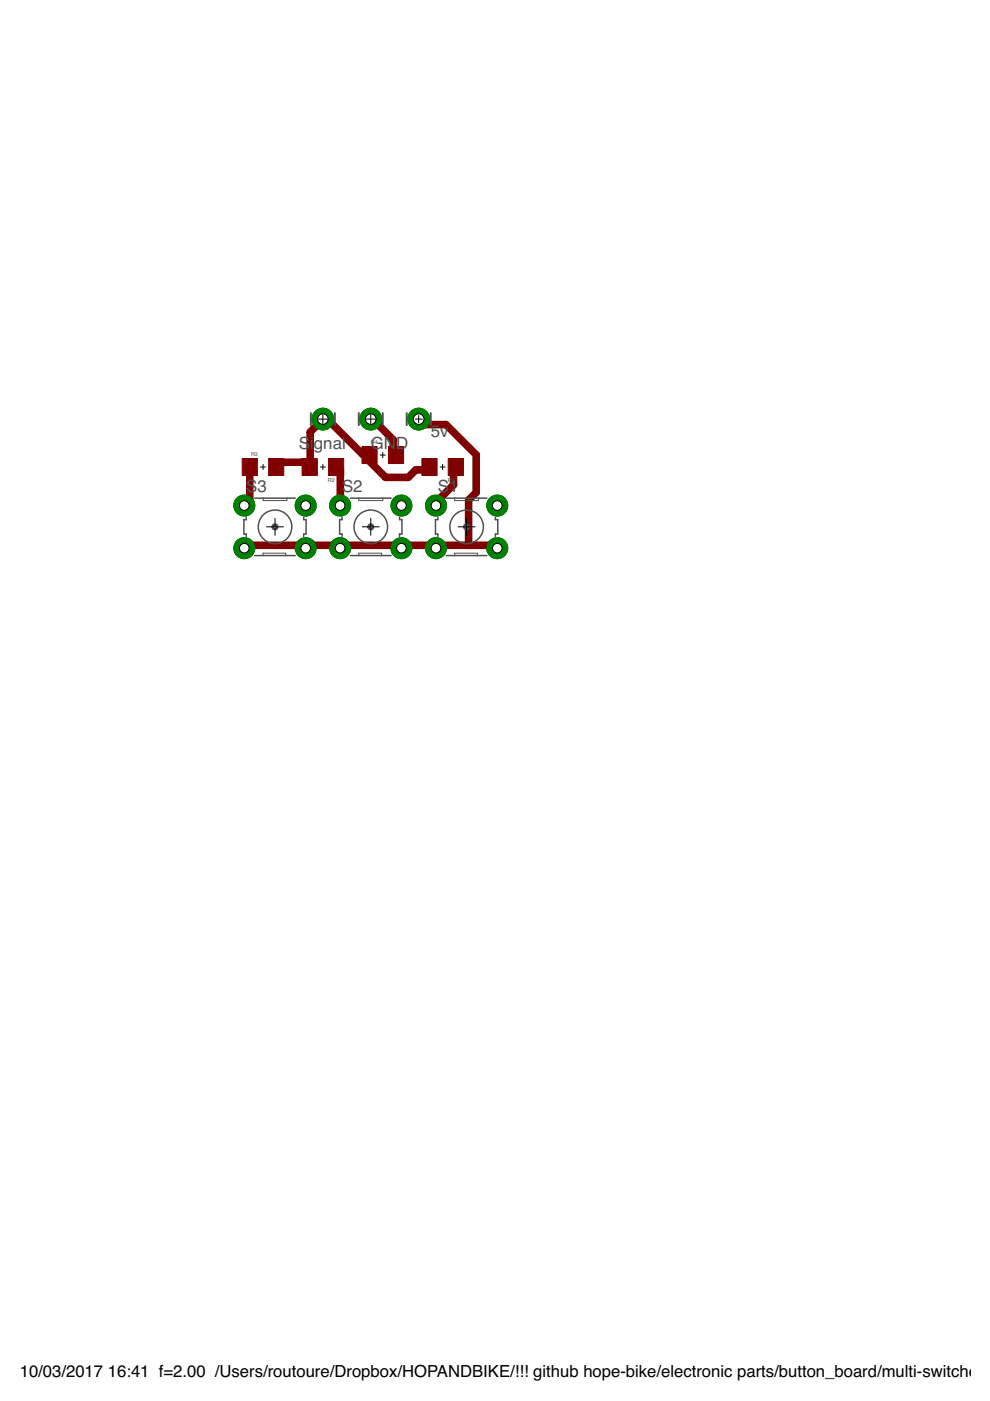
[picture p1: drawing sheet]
<svg xmlns="http://www.w3.org/2000/svg" width="210mm" height="297mm" viewBox="0 0 210 297" stroke-linecap="round" stroke-linejoin="round" font-family="sans-serif">
<circle cx="92.4" cy="107.2" r="2.22" fill="#008000" stroke="#008000" stroke-width=".21"/>
<circle cx="92.4" cy="107.2" r="1.02" fill="#fff" stroke="#000" stroke-width=".21"/>
<circle cx="92.4" cy="116.2" r="2.22" fill="#008000" stroke="#008000" stroke-width=".21"/>
<circle cx="92.4" cy="116.2" r="1.02" fill="#fff" stroke="#000" stroke-width=".21"/>
<circle cx="105.4" cy="107.2" r="2.22" fill="#008000" stroke="#008000" stroke-width=".21"/>
<circle cx="105.4" cy="107.2" r="1.02" fill="#fff" stroke="#000" stroke-width=".21"/>
<circle cx="105.4" cy="116.2" r="2.22" fill="#008000" stroke="#008000" stroke-width=".21"/>
<circle cx="105.4" cy="116.2" r="1.02" fill="#fff" stroke="#000" stroke-width=".21"/>
<circle cx="72.1" cy="107.2" r="2.22" fill="#008000" stroke="#008000" stroke-width=".21"/>
<circle cx="72.1" cy="107.2" r="1.02" fill="#fff" stroke="#000" stroke-width=".21"/>
<circle cx="72.1" cy="116.2" r="2.22" fill="#008000" stroke="#008000" stroke-width=".21"/>
<circle cx="72.1" cy="116.2" r="1.02" fill="#fff" stroke="#000" stroke-width=".21"/>
<circle cx="85.1" cy="107.2" r="2.22" fill="#008000" stroke="#008000" stroke-width=".21"/>
<circle cx="85.1" cy="107.2" r="1.02" fill="#fff" stroke="#000" stroke-width=".21"/>
<circle cx="85.1" cy="116.2" r="2.22" fill="#008000" stroke="#008000" stroke-width=".21"/>
<circle cx="85.1" cy="116.2" r="1.02" fill="#fff" stroke="#000" stroke-width=".21"/>
<circle cx="51.8" cy="107.2" r="2.22" fill="#008000" stroke="#008000" stroke-width=".21"/>
<circle cx="51.8" cy="107.2" r="1.02" fill="#fff" stroke="#000" stroke-width=".21"/>
<circle cx="51.8" cy="116.2" r="2.22" fill="#008000" stroke="#008000" stroke-width=".21"/>
<circle cx="51.8" cy="116.2" r="1.02" fill="#fff" stroke="#000" stroke-width=".21"/>
<circle cx="64.8" cy="107.2" r="2.22" fill="#008000" stroke="#008000" stroke-width=".21"/>
<circle cx="64.8" cy="107.2" r="1.02" fill="#fff" stroke="#000" stroke-width=".21"/>
<circle cx="64.8" cy="116.2" r="2.22" fill="#008000" stroke="#008000" stroke-width=".21"/>
<circle cx="64.8" cy="116.2" r="1.02" fill="#fff" stroke="#000" stroke-width=".21"/>
<circle cx="78.6" cy="88.9" r="2.31" fill="#008000" stroke="#008000" stroke-width=".21"/>
<circle cx="78.6" cy="88.9" r="1.12" fill="#fff" stroke="#000" stroke-width=".21"/>
<circle cx="88.8" cy="88.9" r="2.31" fill="#008000" stroke="#008000" stroke-width=".21"/>
<circle cx="88.8" cy="88.9" r="1.12" fill="#fff" stroke="#000" stroke-width=".21"/>
<circle cx="68.5" cy="88.9" r="2.31" fill="#008000" stroke="#008000" stroke-width=".21"/>
<circle cx="68.5" cy="88.9" r="1.12" fill="#fff" stroke="#000" stroke-width=".21"/>
<g fill="#800000" stroke="#800000" stroke-width=".21">
<path d="M95 97.2h3.3v3.6h-3.3z"/>
<path d="M89.5 97.2h3.2v3.6h-3.2z"/>
<path d="M69.7 97.2h3.2v3.6h-3.2z"/>
<path d="M64.1 97.2h3.2v3.6h-3.2z"/>
<path d="M51.4 97.2h3.2v3.6h-3.2z"/>
<path d="M57 97.2h3.2v3.6h-3.2z"/>
<path d="M76.8 94.7h3.2v3.6h-3.2z"/>
<path d="M82.4 94.7h3.2v3.6h-3.2z"/>
</g>
<path d="M53 99v7l-1.2 1.2M58.6 99l.8-1h4.8l1.5 1 .1-7.4 3.2-3.2 8 8 1.4 .1 .1 1.5 3.3 3.2h4.8l1.6-1.6h1.6l1.3-.6M71.3 99l.9 .6-.1 7.6M78.6 88.9l1.6 1.1 3.2 3.2v3.2l.6 .1M88.8 88.9l1 1.1h4.8l6.4 6.4v8l-1.6 1.6v9.6M96.6 99l-.4 .6v3.2l-3.2 3.2-.6 1.2M51.8 116.2l1.2-.6h11.2l.6 .6 1-.6h4.8l1.5 .6 .1-.6h12.8l.1 .6 1.5-.6h4.8l1 .6 .6-.6h11.2l1.2 .6" fill="none" stroke="#800000" stroke-width="1.6"/>
<circle cx="92.4" cy="107.2" r="2.22" fill="#008000" stroke="#008000" stroke-width=".21"/>
<circle cx="92.4" cy="107.2" r="1.02" fill="#fff" stroke="#000" stroke-width=".21"/>
<circle cx="92.4" cy="116.2" r="2.22" fill="#008000" stroke="#008000" stroke-width=".21"/>
<circle cx="92.4" cy="116.2" r="1.02" fill="#fff" stroke="#000" stroke-width=".21"/>
<circle cx="105.4" cy="107.2" r="2.22" fill="#008000" stroke="#008000" stroke-width=".21"/>
<circle cx="105.4" cy="107.2" r="1.02" fill="#fff" stroke="#000" stroke-width=".21"/>
<circle cx="105.4" cy="116.2" r="2.22" fill="#008000" stroke="#008000" stroke-width=".21"/>
<circle cx="105.4" cy="116.2" r="1.02" fill="#fff" stroke="#000" stroke-width=".21"/>
<circle cx="72.1" cy="107.2" r="2.22" fill="#008000" stroke="#008000" stroke-width=".21"/>
<circle cx="72.1" cy="107.2" r="1.02" fill="#fff" stroke="#000" stroke-width=".21"/>
<circle cx="72.1" cy="116.2" r="2.22" fill="#008000" stroke="#008000" stroke-width=".21"/>
<circle cx="72.1" cy="116.2" r="1.02" fill="#fff" stroke="#000" stroke-width=".21"/>
<circle cx="85.1" cy="107.2" r="2.22" fill="#008000" stroke="#008000" stroke-width=".21"/>
<circle cx="85.1" cy="107.2" r="1.02" fill="#fff" stroke="#000" stroke-width=".21"/>
<circle cx="85.1" cy="116.2" r="2.22" fill="#008000" stroke="#008000" stroke-width=".21"/>
<circle cx="85.1" cy="116.2" r="1.02" fill="#fff" stroke="#000" stroke-width=".21"/>
<circle cx="51.8" cy="107.2" r="2.22" fill="#008000" stroke="#008000" stroke-width=".21"/>
<circle cx="51.8" cy="107.2" r="1.02" fill="#fff" stroke="#000" stroke-width=".21"/>
<circle cx="51.8" cy="116.2" r="2.22" fill="#008000" stroke="#008000" stroke-width=".21"/>
<circle cx="51.8" cy="116.2" r="1.02" fill="#fff" stroke="#000" stroke-width=".21"/>
<circle cx="64.8" cy="107.2" r="2.22" fill="#008000" stroke="#008000" stroke-width=".21"/>
<circle cx="64.8" cy="107.2" r="1.02" fill="#fff" stroke="#000" stroke-width=".21"/>
<circle cx="64.8" cy="116.2" r="2.22" fill="#008000" stroke="#008000" stroke-width=".21"/>
<circle cx="64.8" cy="116.2" r="1.02" fill="#fff" stroke="#000" stroke-width=".21"/>
<circle cx="78.6" cy="88.9" r="2.31" fill="#008000" stroke="#008000" stroke-width=".21"/>
<circle cx="78.6" cy="88.9" r="1.12" fill="#fff" stroke="#000" stroke-width=".21"/>
<circle cx="88.8" cy="88.9" r="2.31" fill="#008000" stroke="#008000" stroke-width=".21"/>
<circle cx="88.8" cy="88.9" r="1.12" fill="#fff" stroke="#000" stroke-width=".21"/>
<circle cx="68.5" cy="88.9" r="2.31" fill="#008000" stroke="#008000" stroke-width=".21"/>
<circle cx="68.5" cy="88.9" r="1.12" fill="#fff" stroke="#000" stroke-width=".21"/>
<g fill="none" stroke="#505050" stroke-width=".32">
<path d="M52.2 109.7v.5h-.5v3h.5v.5M54 117.8h8.6M54 105.6h8.6M64.4 109.7v.5h.5v3h-.5v.5M72.5 109.7v.5h-.5v3h.5v.5M74.3 117.8h8.6M74.3 105.6h8.6M84.7 109.7v.5h.5v3h-.5v.5M92.8 109.7v.5h-.5v3h.5v.5M94.6 117.8h8.7M94.6 105.6h8.7M105 109.7v.5h.5v3h-.5v.5"/>
<circle cx="58.3" cy="111.7" r="3.6"/>
<circle cx="78.6" cy="111.7" r="3.6"/>
<circle cx="98.9" cy="111.7" r="3.6"/>
</g>
<path d="M55.8 105.6v.5h5v-.5M55.8 117.8v-.5h4.8v.5M76.1 105.6v.5h5.1v-.5M76.1 117.8v-.5h4.8v.5M96.4 105.6v.5h5.1v-.5M96.4 117.8v-.5h4.8v.5" fill="none" stroke="#505050" stroke-width=".21"/>
<g fill="#505050" stroke="#505050" stroke-width=".21">
<path d="M98.5 111.2a.66 .66 0 0 1 1 .2 .66 .66 0 0 1-.4 .9 .66 .66 0 0 1-.8-.6h.3a.36 .36 0 0 1 .4-.4 .36 .36 0 0 1 .2 .6 .36 .36 0 0 1-.6-.1v-.1h-.3z" fill-rule="evenodd"/>
<path d="M78.1 111.2a.66 .66 0 0 1 1.1 .2 .66 .66 0 0 1-.4 .9 .66 .66 0 0 1-.8-.6h.3a.36 .36 0 0 1 .5-.3 .36 .36 0 0 1 .1 .6 .36 .36 0 0 1-.6-.2v-.1h-.3z" fill-rule="evenodd"/>
<path d="M57.8 111.2a.66 .66 0 0 1 1.1 .2 .66 .66 0 0 1-.4 .9 .66 .66 0 0 1-.9-.6h.4a.36 .36 0 0 1 .5-.3 .36 .36 0 0 1 0 .6 .36 .36 0 0 1-.5-.2v-.1h-.4z" fill-rule="evenodd"/>
</g>
<path d="M65.9 87.6v2.5M71 87.6v2.5M76.1 87.6v2.5M81.2 87.6v2.5M86.2 87.6v2.5M91.3 87.6v2.5" fill="none" stroke="#505050" stroke-width=".42"/>
<g fill="none" stroke="#000" stroke-width=".21">
<path d="M55.2 99h1.1M55.8 98.5v1.1M67.4 88.9h2.1M67.9 99h1.1M68.5 87.8v2.1M68.5 98.5v1.1M77.6 88.9h2M78.6 87.8v2.1M80.6 96.5h1.1M81.2 95.9v1.1M88 88.9h1.5M88.8 88.1v1.5"/>
<path d="M93.3 99h1.1M93.9 98.5v1.1M56.5 111.7h3.6M58.3 109.9v3.6M76.8 111.7h3.6M78.6 109.9v3.6M97.1 111.7h3.6M98.9 109.9v3.6"/>
</g>
<g font-size="3.6" fill="#505050">
<text x="63.4" y="95.2">S</text>
<text x="65.8" y="95.2">i</text>
<text x="66.6" y="95.2">gnal</text>
<text x="78.6" y="95.2">GN</text>
<text x="84" y="95.2">D</text>
<text x="91.3" y="92.7">5v</text>
<text x="52.2" y="104.3">S3</text>
<text x="72.5" y="104.3">S2</text>
<text x="92.8" y="104.3">S1</text>
</g>
<g font-size="3.5">
<text x="4.2" y="291.8">10/03/2017</text>
<text x="22.9" y="291.8">16:41 f=2.00 /Users/routoure/Dropbox/HOPANDBIKE/!!! github hope-bike/electronic parts/button_board/multi-switches.b</text>
</g>
<g font-size="1.1" fill="#505050">
<text x="78.6" y="94.2">R4</text>
<text x="53.2" y="96.7">R3</text>
<text x="69.5" y="102.1">R2</text>
<text x="94.9" y="102.1">R1</text>
</g>
</svg>
